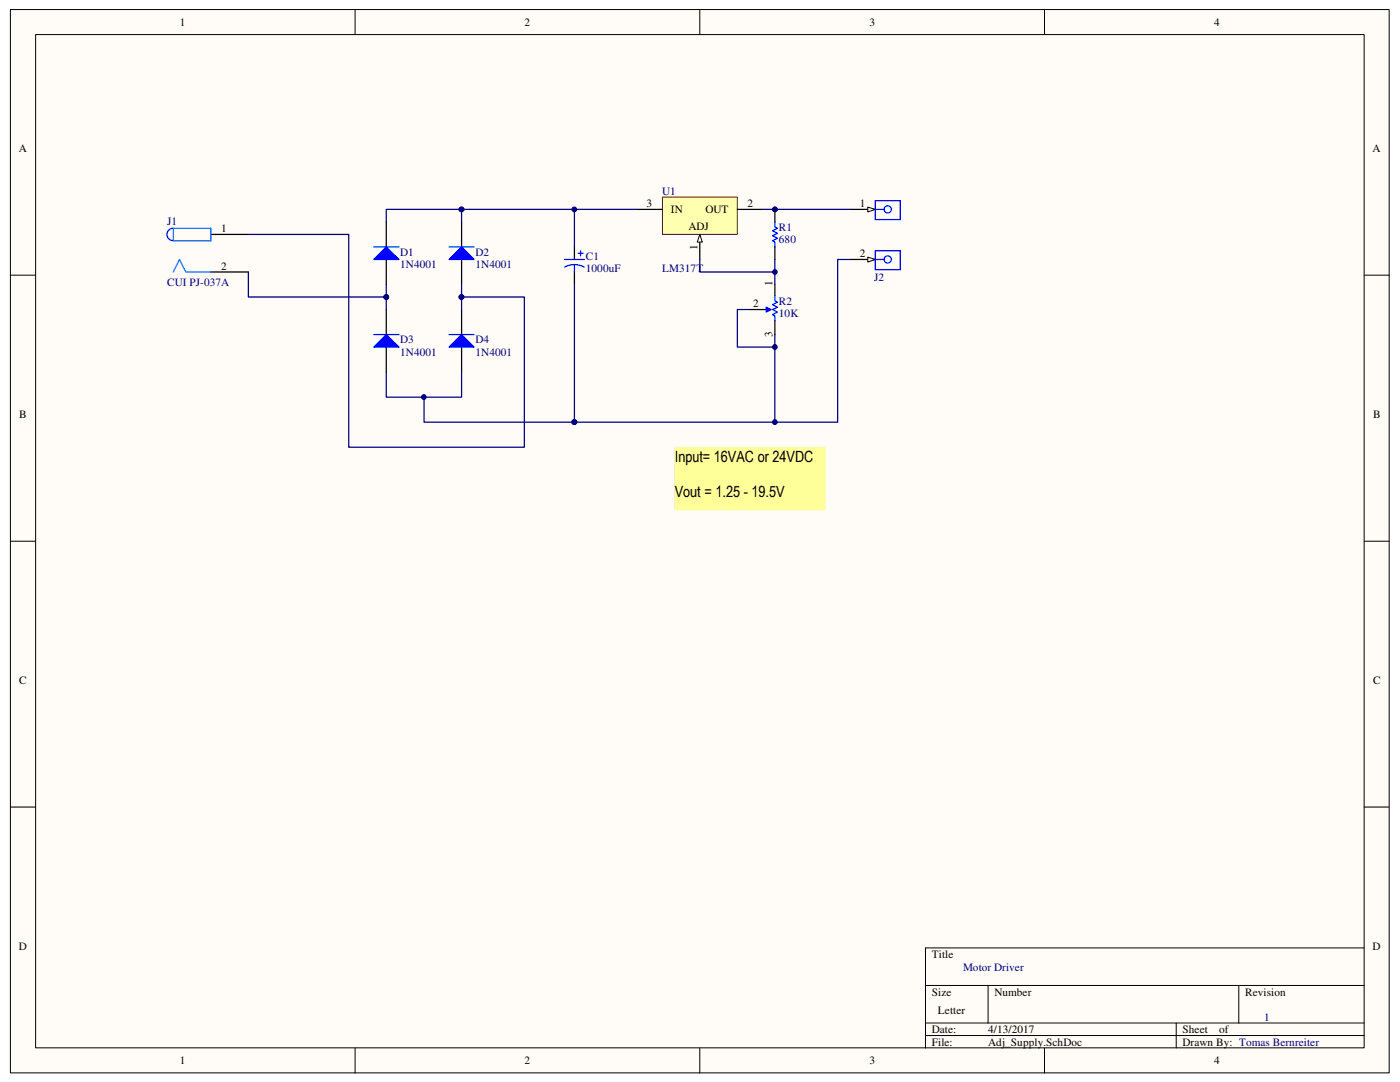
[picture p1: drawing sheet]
<svg xmlns="http://www.w3.org/2000/svg" width="279mm" height="216mm" viewBox="0 0 279 216" stroke-linecap="round" stroke-linejoin="round" font-family="sans-serif">
<path d="M2.1 1.9h275.1v212.2h-275.1z" fill="#fffcf8"/>
<path d="M2.1 1.9h275.1v212.2h-275.1z" fill="none" stroke="#000" stroke-width=".2"/>
<path d="M7.2 6.9h265v202.2h-265z" fill="#fffcf8"/>
<g fill="none" stroke="#000" stroke-width=".2">
<path d="M7.1 6.9h265.1v202.2h-265.1zM70.9 1.9v5M139.7 1.9v5M208.4 1.9v5M2.1 54.9h5M272.2 54.9h5M2.1 108h5M272.2 108h5M2.1 161h5M272.2 161h5M184.7 196.6h87.5M197.2 196.6v7.5"/>
<path d="M247.2 196.6v7.5M272.2 189.1h-87.5v20M70.9 209.1v5M139.7 209.1v5M184.7 204.1h87.5M184.7 206.6h87.5M208.4 209.1v5M234.7 204.1v5"/>
</g>
<path d="M77.1 44.3v5M77.1 51.8v5" fill="none" stroke="#000" stroke-width=".25"/>
<path d="M74.6 51.8l2.5-2.5 2.5 2.5z" fill="#00f"/>
<path d="M74.6 51.8l2.5-2.5 2.5 2.5zM74.6 49.3h5" fill="none" stroke="#00f" stroke-width=".25"/>
<path d="M169.7 41.8h5" fill="none" stroke="#000" stroke-width=".25"/>
<path d="M173.2 41.3l1.5 .5-1.5 .5z" fill="#fffcf8"/>
<path d="M173.2 41.3l1.5 .5-1.5 .5z" fill="none" stroke="#000" stroke-width=".2"/>
<g fill="none" stroke="#00f" stroke-width=".25">
<path d="M174.7 40h5v3.8h-5zM174.7 41.8h1.7"/>
<circle cx="177.2" cy="41.8" r=".72"/>
</g>
<path d="M169.7 51.8h5" fill="none" stroke="#000" stroke-width=".25"/>
<path d="M173.2 51.3l1.5 .5-1.5 .5z" fill="#fffcf8"/>
<path d="M173.2 51.3l1.5 .5-1.5 .5z" fill="none" stroke="#000" stroke-width=".2"/>
<g fill="none" stroke="#00f" stroke-width=".25">
<path d="M154.6 59v1l.6 .3-1 .5 1 .5-1 .5 1 .5-1 .5 .4 .2v1M174.7 50h5v3.8h-5zM174.7 51.8h1.7"/>
<circle cx="177.2" cy="51.8" r=".72"/>
</g>
<path d="M154.6 56.8v2.2M149.6 61.8h3.8M154.6 64v2.8" fill="none" stroke="#000" stroke-width=".25"/>
<path d="M152.9 61.3l1 .5-1 .5z" fill="#00f"/>
<path d="M152.9 61.3l1 .5-1 .5z" fill="none" stroke="#00f" stroke-width=".25"/>
<path d="M92.1 44.3v5M92.1 51.8v5" fill="none" stroke="#000" stroke-width=".25"/>
<path d="M89.6 51.8l2.5-2.5 2.5 2.5z" fill="#00f"/>
<path d="M89.6 51.8l2.5-2.5 2.5 2.5zM89.6 49.3h5" fill="none" stroke="#00f" stroke-width=".25"/>
<path d="M77.1 61.8v5M77.1 69.3v5" fill="none" stroke="#000" stroke-width=".25"/>
<path d="M74.6 69.3l2.5-2.5 2.5 2.5z" fill="#00f"/>
<path d="M74.6 69.3l2.5-2.5 2.5 2.5zM74.6 66.8h5" fill="none" stroke="#00f" stroke-width=".25"/>
<path d="M92.1 61.8v5M92.1 69.3v5" fill="none" stroke="#000" stroke-width=".25"/>
<path d="M89.6 69.3l2.5-2.5 2.5 2.5z" fill="#00f"/>
<path d="M89.6 69.3l2.5-2.5 2.5 2.5zM89.6 66.8h5" fill="none" stroke="#00f" stroke-width=".25"/>
<path d="M77.1 44.3v-2.5h15v2.5" fill="none" stroke="#000080" stroke-width=".25"/>
<circle cx="92.1" cy="41.8" r=".48" fill="#000080"/>
<circle cx="92.1" cy="41.8" r=".48" fill="none" stroke="#000080" stroke-width=".2"/>
<path d="M77.1 56.8v2.5M77.1 74.3v4.9h15v-4.9" fill="none" stroke="#000080" stroke-width=".25"/>
<circle cx="77.1" cy="59.3" r=".46" fill="#000080"/>
<circle cx="77.1" cy="59.3" r=".46" fill="none" stroke="#000080" stroke-width=".2"/>
<path d="M92.1 59.3v2.5" fill="none" stroke="#000080" stroke-width=".25"/>
<circle cx="92.1" cy="59.3" r=".48" fill="#000080"/>
<circle cx="92.1" cy="59.3" r=".48" fill="none" stroke="#000080" stroke-width=".2"/>
<path d="M114.6 49.3v2.5M114.6 54.3v2.5" fill="none" stroke="#000" stroke-width=".25"/>
<path d="M112.6 51.8h4M114.6 52.8l1.2 .2 .8 .3M114.6 52.8l-.8 .1-1.1 .4M114.6 52.8v1.5M115.4 50.5h1M115.9 50v1.1" fill="none" stroke="#00f" stroke-width=".25"/>
<path d="M132.2 39.4h15v7.4h-15z" fill="#ffffb0"/>
<path d="M132.2 39.3h15v7.5h-15z" fill="none" stroke="#800000" stroke-width=".2"/>
<path d="M127.1 41.8h5.1M139.7 46.8v5" fill="none" stroke="#000" stroke-width=".25"/>
<path d="M139.7 46.8l.5 1.5h-1.1z" fill="#fffcf8"/>
<path d="M139.7 46.8l.5 1.5h-1.1z" fill="none" stroke="#000" stroke-width=".2"/>
<path d="M147.2 41.8h4.9" fill="none" stroke="#000" stroke-width=".25"/>
<path d="M92.1 41.8h35" fill="none" stroke="#000080" stroke-width=".25"/>
<circle cx="92.1" cy="41.8" r=".48" fill="#000080"/>
<circle cx="92.1" cy="41.8" r=".48" fill="none" stroke="#000080" stroke-width=".2"/>
<path d="M114.6 56.8v27.4h-30v-5" fill="none" stroke="#000080" stroke-width=".25"/>
<circle cx="114.6" cy="84.2" r=".49" fill="#000080"/>
<circle cx="114.6" cy="84.2" r=".49" fill="none" stroke="#000080" stroke-width=".2"/>
<circle cx="84.6" cy="79.2" r=".47" fill="#000080"/>
<circle cx="84.6" cy="79.2" r=".47" fill="none" stroke="#000080" stroke-width=".2"/>
<path d="M154.6 41.8v2.5" fill="none" stroke="#000" stroke-width=".25"/>
<circle cx="154.6" cy="41.8" r=".46" fill="#000080"/>
<circle cx="154.6" cy="41.8" r=".46" fill="none" stroke="#000080" stroke-width=".2"/>
<path d="M154.6 49.3v2.5" fill="none" stroke="#000" stroke-width=".25"/>
<path d="M154.6 44.3v1l.6 .3-1 .5 1 .5-1 .4 1 .5-1 .5 .4 .3v1" fill="none" stroke="#00f" stroke-width=".25"/>
<circle cx="154.6" cy="41.8" r=".46" fill="#000080"/>
<circle cx="154.6" cy="41.8" r=".46" fill="none" stroke="#000080" stroke-width=".2"/>
<path d="M114.6 41.8v7.5" fill="none" stroke="#000080" stroke-width=".25"/>
<circle cx="114.6" cy="41.8" r=".48" fill="#000080"/>
<circle cx="114.6" cy="41.8" r=".48" fill="none" stroke="#000080" stroke-width=".2"/>
<path d="M152.1 41.8h17.6M169.7 51.8h-2.5v32.4h-52.6" fill="none" stroke="#000080" stroke-width=".25"/>
<circle cx="114.6" cy="84.2" r=".49" fill="#000080"/>
<circle cx="114.6" cy="84.2" r=".49" fill="none" stroke="#000080" stroke-width=".2"/>
<path d="M139.7 51.8v2.5h14.9M154.6 51.8v5" fill="none" stroke="#000080" stroke-width=".25"/>
<circle cx="154.6" cy="54.3" r=".46" fill="#000080"/>
<circle cx="154.6" cy="54.3" r=".46" fill="none" stroke="#000080" stroke-width=".2"/>
<path d="M154.6 66.8v17.4" fill="none" stroke="#000080" stroke-width=".25"/>
<circle cx="154.6" cy="84.2" r=".48" fill="#000080"/>
<circle cx="154.6" cy="84.2" r=".48" fill="none" stroke="#000080" stroke-width=".2"/>
<path d="M149.6 61.8h-2.4v7.5h7.4" fill="none" stroke="#000080" stroke-width=".25"/>
<circle cx="154.6" cy="69.2" r=".47" fill="#000080"/>
<circle cx="154.6" cy="69.2" r=".47" fill="none" stroke="#000080" stroke-width=".2"/>
<path d="M134.7 89.3h30v12.4h-30z" fill="#ff9"/>
<path d="M134.7 89.3h30v12.4h-30z" fill="none" stroke="#ff9" stroke-width=".2"/>
<path d="M42.1 46.8h7.5M42.1 54.3h7.5" fill="none" stroke="#000" stroke-width=".25"/>
<path d="M34.5 45.6a1.23 1.23 0 0 0-1.2 1.2 1.23 1.23 0 0 0 1.3 1.2" fill="none" stroke="#00f" stroke-width=".25"/>
<path d="M34.6 45.6h7.5v2.4h-7.5zM34.6 54.3l1.2-2.5 1.3 2.5h5" fill="none" stroke="#0065ff" stroke-width=".25"/>
<path d="M49.6 54.3v5h27.5" fill="none" stroke="#000080" stroke-width=".25"/>
<circle cx="77.1" cy="59.3" r=".46" fill="#000080"/>
<circle cx="77.1" cy="59.3" r=".46" fill="none" stroke="#000080" stroke-width=".2"/>
<path d="M77.1 59.3v2.5" fill="none" stroke="#000080" stroke-width=".25"/>
<circle cx="77.1" cy="59.3" r=".46" fill="#000080"/>
<circle cx="77.1" cy="59.3" r=".46" fill="none" stroke="#000080" stroke-width=".2"/>
<path d="M49.6 46.8h20v42.4h35v-29.9h-12.5v-2.5" fill="none" stroke="#000080" stroke-width=".25"/>
<circle cx="92.1" cy="59.3" r=".48" fill="#000080"/>
<circle cx="92.1" cy="59.3" r=".48" fill="none" stroke="#000080" stroke-width=".2"/>
<g font-size="3.1">
<text x="134.7" y="92.1">Input= 16VAC or 24VDC</text>
<text x="134.7" y="99.1">Vout = 1.25 - 19.5V</text>
</g>
<g font-size="2.2">
<text x="35.9" y="5.1">1</text>
<text x="104.7" y="5.1">2</text>
<text x="173.5" y="5.1">3</text>
<text x="242.3" y="5.1">4</text>
<text x="3.8" y="30.4">A</text>
<text x="273.9" y="30.4">A</text>
<text x="129" y="41.3">3</text>
<text x="149.2" y="41.3">2</text>
<text x="171.6" y="41.3">1</text>
<text x="44.1" y="46.3">1</text>
<text x="133.9" y="42.6">IN</text>
<text x="137.4" y="45.8">ADJ</text>
<text x="140.8" y="42.6">OUT</text>
<text x="44.1" y="53.8">2</text>
<text x="139.2" y="50" transform="rotate(-90 139.2 50)">1</text>
<text x="171.6" y="51.3">2</text>
<text x="154.2" y="57.1" transform="rotate(-90 154.2 57.1)">1</text>
<text x="150.3" y="61.3">2</text>
<text x="154.2" y="67.2" transform="rotate(-90 154.2 67.2)">3</text>
<text x="3.8" y="83.5">B</text>
<text x="274" y="83.5">B</text>
<text x="3.8" y="136.5">C</text>
<text x="274" y="136.5">C</text>
<text x="3.8" y="189.6">D</text>
<text x="186" y="191.2">Title</text>
<text x="273.9" y="189.6">D</text>
<text x="186" y="198.7">Size</text>
<text x="187.2" y="202.4">Letter</text>
<text x="198.5" y="198.7">Number</text>
<text x="248.5" y="198.7">Revision</text>
<text x="186" y="206.2">Date:</text>
<text x="186" y="208.7">File:</text>
<text x="197.2" y="206.2">4/13/2017</text>
<text x="197.2" y="208.7">Adj_Supply.SchDoc</text>
<text x="236" y="208.7">Drawn By: Tomas Bernreiter</text>
<text x="236" y="206.2">Sheet</text>
<text x="243.3" y="206.2">of</text>
<text x="35.9" y="212.4">1</text>
<text x="104.7" y="212.4">2</text>
<text x="173.5" y="212.4">3</text>
<text x="242.3" y="212.4">4</text>
</g>
<g font-size="2.2" fill="#000080">
<text x="132.2" y="38.8">U1</text>
<text x="33.4" y="44.8">J1</text>
<text x="155.4" y="46.1">R1</text>
<text x="79.9" y="51.1">D1</text>
<text x="79.9" y="53.6">1N4001</text>
<text x="94.9" y="51.1">D2</text>
<text x="94.9" y="53.6">1N4001</text>
<text x="116.9" y="51.8">C1</text>
<text x="155.4" y="48.6">680</text>
<text x="33.4" y="57.1">CUI PJ-037A</text>
<text x="116.9" y="54.3">1000uF</text>
<text x="132.2" y="54.3">LM317T</text>
<text x="174.5" y="56">J2</text>
<text x="155.4" y="60.8">R2</text>
<text x="155.4" y="63.3">10K</text>
<text x="79.9" y="68.5">D3</text>
<text x="79.9" y="71">1N4001</text>
<text x="94.9" y="68.5">D4</text>
<text x="94.9" y="71">1N4001</text>
<text x="192.2" y="193.7">Motor Driver</text>
<text x="252.3" y="203.7">1</text>
</g>
</svg>
